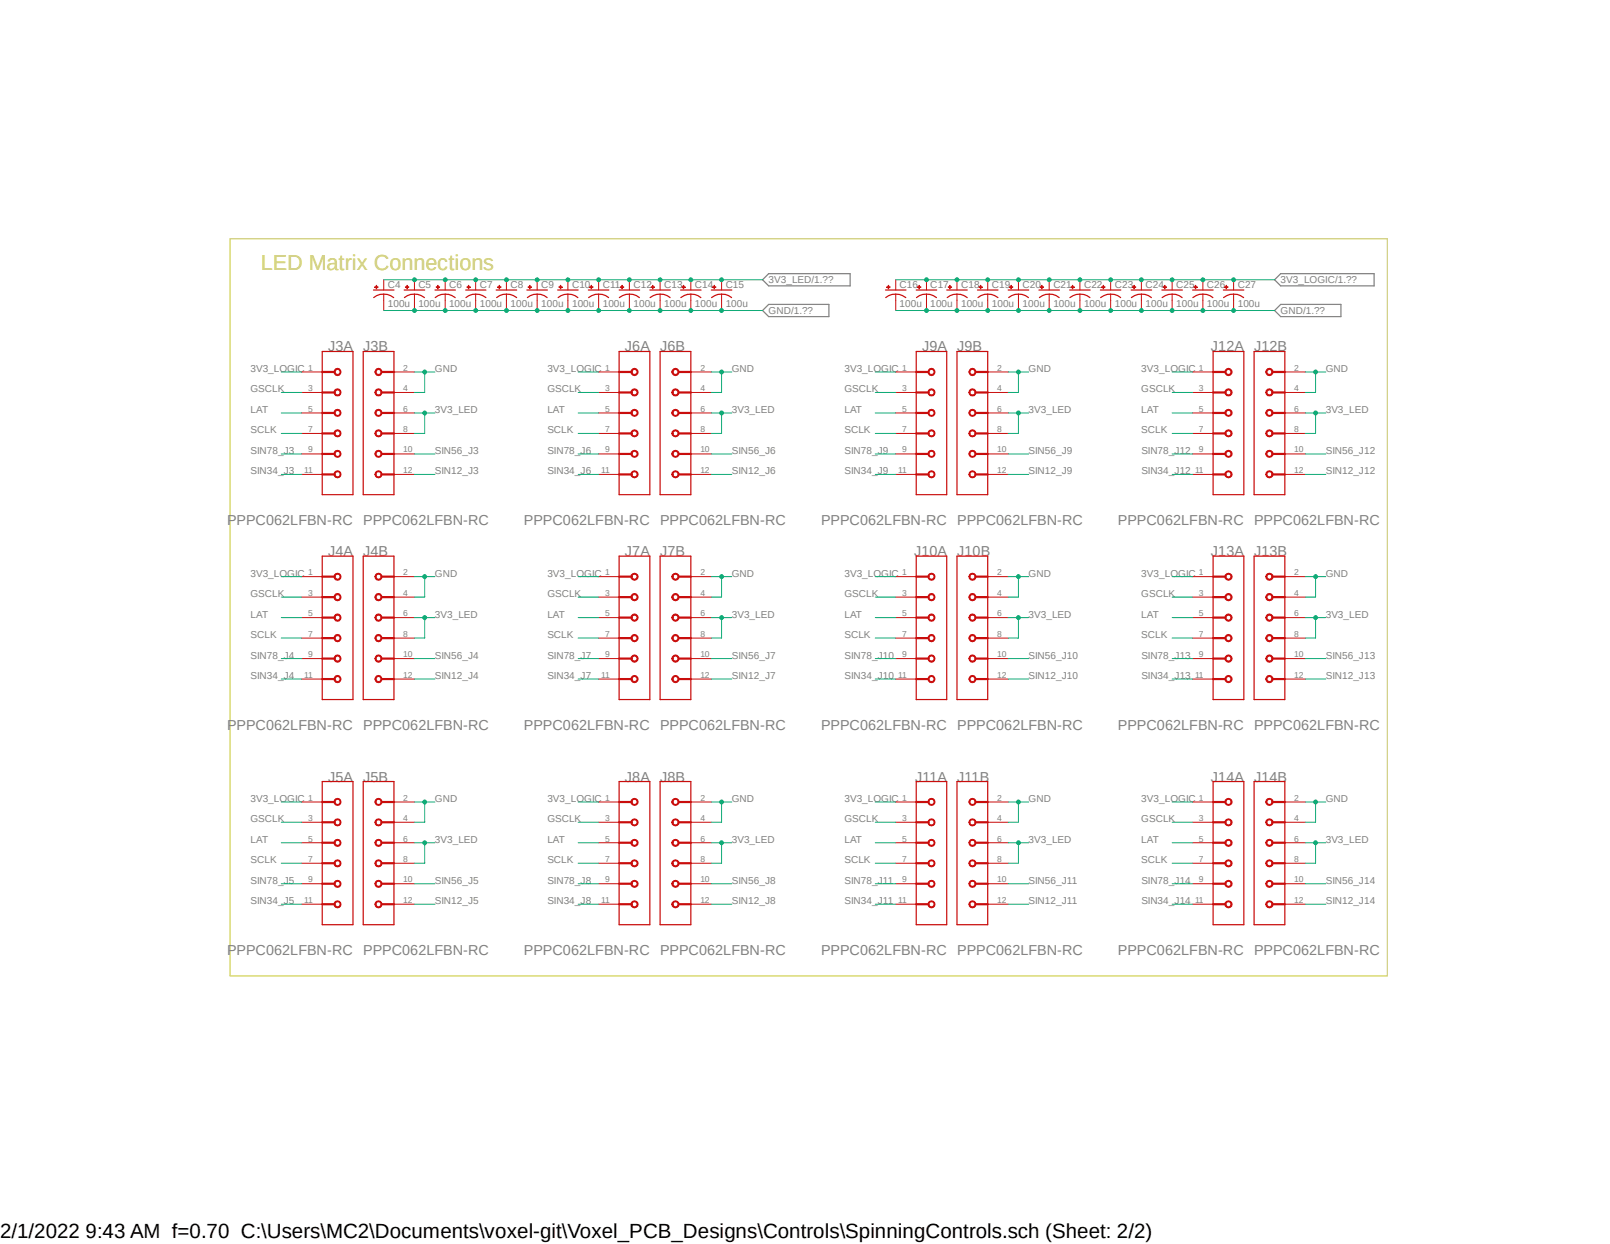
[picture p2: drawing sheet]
EESchema Schematic File Version 4
EELAYER 30 0
EELAYER END
$Descr User 12897 8751
encoding utf-8
Sheet 1 3
Title ""
Date ""
Rev ""
Comp ""
Comment1 ""
Comment2 ""
Comment3 ""
Comment4 ""
$EndDescr
Wire Wire Line
	2500 1400 2800 1400
Wire Wire Line
	2800 1400 3100 1400
Wire Wire Line
	3100 1400 3400 1400
Wire Wire Line
	3400 1400 3700 1400
Wire Wire Line
	3700 1400 4000 1400
Wire Wire Line
	4000 1400 4300 1400
Wire Wire Line
	4300 1400 4600 1400
Wire Wire Line
	4600 1400 4900 1400
Wire Wire Line
	4900 1400 5200 1400
Wire Wire Line
	5200 1400 5500 1400
Wire Wire Line
	5500 1400 5900 1400
Wire Wire Line
	2200 1400 2500 1400
Connection ~ 2500 1400
Connection ~ 2800 1400
Connection ~ 3100 1400
Connection ~ 3400 1400
Connection ~ 3700 1400
Connection ~ 4000 1400
Connection ~ 4300 1400
Connection ~ 4600 1400
Connection ~ 4900 1400
Connection ~ 5200 1400
Connection ~ 5500 1400
Text GLabel 5900 1400 2    70   BiDi ~ 0
GND
Wire Wire Line
	2500 2200 2600 2200
Wire Wire Line
	2500 2000 2600 2000
Wire Wire Line
	2600 2200 2600 2000
Wire Wire Line
	2600 2000 2700 2000
Connection ~ 2600 2000
Text GLabel 2700 2000 2    70   BiDi ~ 0
GND
Wire Wire Line
	2500 4200 2600 4200
Wire Wire Line
	2500 4000 2600 4000
Wire Wire Line
	2600 4200 2600 4000
Wire Wire Line
	2600 4000 2700 4000
Connection ~ 2600 4000
Text GLabel 2700 4000 2    70   BiDi ~ 0
GND
Wire Wire Line
	2500 6400 2600 6400
Wire Wire Line
	2500 6200 2600 6200
Wire Wire Line
	2600 6400 2600 6200
Wire Wire Line
	2600 6200 2700 6200
Connection ~ 2600 6200
Text GLabel 2700 6200 2    70   BiDi ~ 0
GND
Wire Wire Line
	5400 2200 5500 2200
Wire Wire Line
	5400 2000 5500 2000
Wire Wire Line
	5500 2200 5500 2000
Wire Wire Line
	5500 2000 5600 2000
Connection ~ 5500 2000
Text GLabel 5600 2000 2    70   BiDi ~ 0
GND
Wire Wire Line
	5400 4200 5500 4200
Wire Wire Line
	5400 4000 5500 4000
Wire Wire Line
	5500 4200 5500 4000
Wire Wire Line
	5500 4000 5600 4000
Connection ~ 5500 4000
Text GLabel 5600 4000 2    70   BiDi ~ 0
GND
Wire Wire Line
	5400 6400 5500 6400
Wire Wire Line
	5400 6200 5500 6200
Wire Wire Line
	5500 6400 5500 6200
Wire Wire Line
	5500 6200 5600 6200
Connection ~ 5500 6200
Text GLabel 5600 6200 2    70   BiDi ~ 0
GND
Wire Wire Line
	8300 2200 8400 2200
Wire Wire Line
	8300 2000 8400 2000
Wire Wire Line
	8400 2200 8400 2000
Wire Wire Line
	8400 2000 8500 2000
Connection ~ 8400 2000
Text GLabel 8500 2000 2    70   BiDi ~ 0
GND
Wire Wire Line
	8300 4200 8400 4200
Wire Wire Line
	8300 4000 8400 4000
Wire Wire Line
	8400 4200 8400 4000
Wire Wire Line
	8400 4000 8500 4000
Connection ~ 8400 4000
Text GLabel 8500 4000 2    70   BiDi ~ 0
GND
Wire Wire Line
	8300 6400 8400 6400
Wire Wire Line
	8300 6200 8400 6200
Wire Wire Line
	8400 6400 8400 6200
Wire Wire Line
	8400 6200 8500 6200
Connection ~ 8400 6200
Text GLabel 8500 6200 2    70   BiDi ~ 0
GND
Wire Wire Line
	11200 2200 11300 2200
Wire Wire Line
	11200 2000 11300 2000
Wire Wire Line
	11300 2200 11300 2000
Wire Wire Line
	11300 2000 11400 2000
Connection ~ 11300 2000
Text GLabel 11400 2000 2    70   BiDi ~ 0
GND
Wire Wire Line
	11200 4200 11300 4200
Wire Wire Line
	11200 4000 11300 4000
Wire Wire Line
	11300 4200 11300 4000
Wire Wire Line
	11300 4000 11400 4000
Connection ~ 11300 4000
Text GLabel 11400 4000 2    70   BiDi ~ 0
GND
Wire Wire Line
	11200 6400 11300 6400
Wire Wire Line
	11200 6200 11300 6200
Wire Wire Line
	11300 6400 11300 6200
Wire Wire Line
	11300 6200 11400 6200
Connection ~ 11300 6200
Text GLabel 11400 6200 2    70   BiDi ~ 0
GND
Wire Wire Line
	7500 1400 7800 1400
Wire Wire Line
	7800 1400 8100 1400
Wire Wire Line
	8100 1400 8400 1400
Wire Wire Line
	8400 1400 8700 1400
Wire Wire Line
	8700 1400 9000 1400
Wire Wire Line
	9000 1400 9300 1400
Wire Wire Line
	9300 1400 9600 1400
Wire Wire Line
	9600 1400 9900 1400
Wire Wire Line
	9900 1400 10200 1400
Wire Wire Line
	10200 1400 10500 1400
Wire Wire Line
	10500 1400 10900 1400
Wire Wire Line
	7200 1400 7500 1400
Connection ~ 7500 1400
Connection ~ 7800 1400
Connection ~ 8100 1400
Connection ~ 8400 1400
Connection ~ 8700 1400
Connection ~ 9000 1400
Connection ~ 9300 1400
Connection ~ 9600 1400
Connection ~ 9900 1400
Connection ~ 10200 1400
Connection ~ 10500 1400
Text GLabel 10900 1400 2    70   BiDi ~ 0
GND
Wire Wire Line
	2500 1100 2800 1100
Wire Wire Line
	2800 1100 3100 1100
Wire Wire Line
	3100 1100 3400 1100
Wire Wire Line
	3400 1100 3700 1100
Wire Wire Line
	3700 1100 4000 1100
Wire Wire Line
	4000 1100 4300 1100
Wire Wire Line
	4300 1100 4600 1100
Wire Wire Line
	4600 1100 4900 1100
Wire Wire Line
	4900 1100 5200 1100
Wire Wire Line
	5200 1100 5500 1100
Wire Wire Line
	5500 1100 5900 1100
Wire Wire Line
	2200 1100 2500 1100
Connection ~ 2500 1100
Connection ~ 2800 1100
Connection ~ 3100 1100
Connection ~ 3400 1100
Connection ~ 3700 1100
Connection ~ 4000 1100
Connection ~ 4300 1100
Connection ~ 4600 1100
Connection ~ 4900 1100
Connection ~ 5200 1100
Connection ~ 5500 1100
Text GLabel 5900 1100 2    70   BiDi ~ 0
3V3_LED
Wire Wire Line
	2600 2600 2500 2600
Wire Wire Line
	2600 2400 2500 2400
Wire Wire Line
	2600 2600 2600 2400
Wire Wire Line
	2600 2400 2700 2400
Connection ~ 2600 2400
Text GLabel 2700 2400 2    70   BiDi ~ 0
3V3_LED
Wire Wire Line
	2600 4600 2500 4600
Wire Wire Line
	2600 4400 2500 4400
Wire Wire Line
	2600 4600 2600 4400
Wire Wire Line
	2600 4400 2700 4400
Connection ~ 2600 4400
Text GLabel 2700 4400 2    70   BiDi ~ 0
3V3_LED
Wire Wire Line
	2600 6800 2500 6800
Wire Wire Line
	2600 6600 2500 6600
Wire Wire Line
	2600 6800 2600 6600
Wire Wire Line
	2600 6600 2700 6600
Connection ~ 2600 6600
Text GLabel 2700 6600 2    70   BiDi ~ 0
3V3_LED
Wire Wire Line
	5500 2600 5400 2600
Wire Wire Line
	5500 2400 5400 2400
Wire Wire Line
	5500 2600 5500 2400
Wire Wire Line
	5500 2400 5600 2400
Connection ~ 5500 2400
Text GLabel 5600 2400 2    70   BiDi ~ 0
3V3_LED
Wire Wire Line
	5500 4600 5400 4600
Wire Wire Line
	5500 4400 5400 4400
Wire Wire Line
	5500 4600 5500 4400
Wire Wire Line
	5500 4400 5600 4400
Connection ~ 5500 4400
Text GLabel 5600 4400 2    70   BiDi ~ 0
3V3_LED
Wire Wire Line
	5500 6800 5400 6800
Wire Wire Line
	5500 6600 5400 6600
Wire Wire Line
	5500 6800 5500 6600
Wire Wire Line
	5500 6600 5600 6600
Connection ~ 5500 6600
Text GLabel 5600 6600 2    70   BiDi ~ 0
3V3_LED
Wire Wire Line
	8400 2600 8300 2600
Wire Wire Line
	8400 2400 8300 2400
Wire Wire Line
	8400 2600 8400 2400
Wire Wire Line
	8400 2400 8500 2400
Connection ~ 8400 2400
Text GLabel 8500 2400 2    70   BiDi ~ 0
3V3_LED
Wire Wire Line
	8400 4600 8300 4600
Wire Wire Line
	8400 4400 8300 4400
Wire Wire Line
	8400 4600 8400 4400
Wire Wire Line
	8400 4400 8500 4400
Connection ~ 8400 4400
Text GLabel 8500 4400 2    70   BiDi ~ 0
3V3_LED
Wire Wire Line
	8400 6800 8300 6800
Wire Wire Line
	8400 6600 8300 6600
Wire Wire Line
	8400 6800 8400 6600
Wire Wire Line
	8400 6600 8500 6600
Connection ~ 8400 6600
Text GLabel 8500 6600 2    70   BiDi ~ 0
3V3_LED
Wire Wire Line
	11300 2600 11200 2600
Wire Wire Line
	11300 2400 11200 2400
Wire Wire Line
	11300 2600 11300 2400
Wire Wire Line
	11300 2400 11400 2400
Connection ~ 11300 2400
Text GLabel 11400 2400 2    70   BiDi ~ 0
3V3_LED
Wire Wire Line
	11300 4600 11200 4600
Wire Wire Line
	11300 4400 11200 4400
Wire Wire Line
	11300 4600 11300 4400
Wire Wire Line
	11300 4400 11400 4400
Connection ~ 11300 4400
Text GLabel 11400 4400 2    70   BiDi ~ 0
3V3_LED
Wire Wire Line
	11300 6800 11200 6800
Wire Wire Line
	11300 6600 11200 6600
Wire Wire Line
	11300 6800 11300 6600
Wire Wire Line
	11300 6600 11400 6600
Connection ~ 11300 6600
Text GLabel 11400 6600 2    70   BiDi ~ 0
3V3_LED
Wire Wire Line
	1400 2000 1200 2000
Text GLabel 1200 2000 2    70   BiDi ~ 0
3V3_LOGIC
Wire Wire Line
	4300 2000 4100 2000
Text GLabel 4100 2000 2    70   BiDi ~ 0
3V3_LOGIC
Wire Wire Line
	7200 2000 7000 2000
Text GLabel 7000 2000 2    70   BiDi ~ 0
3V3_LOGIC
Wire Wire Line
	10100 2000 9900 2000
Text GLabel 9900 2000 2    70   BiDi ~ 0
3V3_LOGIC
Wire Wire Line
	1400 4000 1200 4000
Text GLabel 1200 4000 2    70   BiDi ~ 0
3V3_LOGIC
Wire Wire Line
	4300 4000 4100 4000
Text GLabel 4100 4000 2    70   BiDi ~ 0
3V3_LOGIC
Wire Wire Line
	7200 4000 7000 4000
Text GLabel 7000 4000 2    70   BiDi ~ 0
3V3_LOGIC
Wire Wire Line
	10100 4000 9900 4000
Text GLabel 9900 4000 2    70   BiDi ~ 0
3V3_LOGIC
Wire Wire Line
	1400 6200 1200 6200
Text GLabel 1200 6200 2    70   BiDi ~ 0
3V3_LOGIC
Wire Wire Line
	4300 6200 4100 6200
Text GLabel 4100 6200 2    70   BiDi ~ 0
3V3_LOGIC
Wire Wire Line
	7200 6200 7000 6200
Text GLabel 7000 6200 2    70   BiDi ~ 0
3V3_LOGIC
Wire Wire Line
	10100 6200 9900 6200
Text GLabel 9900 6200 2    70   BiDi ~ 0
3V3_LOGIC
Wire Wire Line
	7500 1100 7800 1100
Wire Wire Line
	7800 1100 8100 1100
Wire Wire Line
	8100 1100 8400 1100
Wire Wire Line
	8400 1100 8700 1100
Wire Wire Line
	8700 1100 9000 1100
Wire Wire Line
	9000 1100 9300 1100
Wire Wire Line
	9300 1100 9600 1100
Wire Wire Line
	9600 1100 9900 1100
Wire Wire Line
	9900 1100 10200 1100
Wire Wire Line
	10200 1100 10500 1100
Wire Wire Line
	10500 1100 10900 1100
Wire Wire Line
	7200 1100 7500 1100
Connection ~ 7500 1100
Connection ~ 7800 1100
Connection ~ 8100 1100
Connection ~ 8400 1100
Connection ~ 8700 1100
Connection ~ 9000 1100
Connection ~ 9300 1100
Connection ~ 9600 1100
Connection ~ 9900 1100
Connection ~ 10200 1100
Connection ~ 10500 1100
Text GLabel 10900 1100 2    70   BiDi ~ 0
3V3_LOGIC
Wire Wire Line
	1400 2400 1200 2400
Text GLabel 1200 2400 2    70   BiDi ~ 0
LAT
Wire Wire Line
	4300 2400 4100 2400
Text GLabel 4100 2400 2    70   BiDi ~ 0
LAT
Wire Wire Line
	7200 2400 7000 2400
Text GLabel 7000 2400 2    70   BiDi ~ 0
LAT
Wire Wire Line
	10100 2400 9900 2400
Text GLabel 9900 2400 2    70   BiDi ~ 0
LAT
Wire Wire Line
	1400 4400 1200 4400
Text GLabel 1200 4400 2    70   BiDi ~ 0
LAT
Wire Wire Line
	4300 4400 4100 4400
Text GLabel 4100 4400 2    70   BiDi ~ 0
LAT
Wire Wire Line
	7200 4400 7000 4400
Text GLabel 7000 4400 2    70   BiDi ~ 0
LAT
Wire Wire Line
	10100 4400 9900 4400
Text GLabel 9900 4400 2    70   BiDi ~ 0
LAT
Wire Wire Line
	1400 6600 1200 6600
Text GLabel 1200 6600 2    70   BiDi ~ 0
LAT
Wire Wire Line
	4300 6600 4100 6600
Text GLabel 4100 6600 2    70   BiDi ~ 0
LAT
Wire Wire Line
	7200 6600 7000 6600
Text GLabel 7000 6600 2    70   BiDi ~ 0
LAT
Wire Wire Line
	10100 6600 9900 6600
Text GLabel 9900 6600 2    70   BiDi ~ 0
LAT
Wire Wire Line
	1400 2600 1200 2600
Text GLabel 1200 2600 2    70   BiDi ~ 0
SCLK
Wire Wire Line
	4300 2600 4100 2600
Text GLabel 4100 2600 2    70   BiDi ~ 0
SCLK
Wire Wire Line
	7200 2600 7000 2600
Text GLabel 7000 2600 2    70   BiDi ~ 0
SCLK
Wire Wire Line
	10100 2600 9900 2600
Text GLabel 9900 2600 2    70   BiDi ~ 0
SCLK
Wire Wire Line
	1400 4600 1200 4600
Text GLabel 1200 4600 2    70   BiDi ~ 0
SCLK
Wire Wire Line
	4300 4600 4100 4600
Text GLabel 4100 4600 2    70   BiDi ~ 0
SCLK
Wire Wire Line
	7200 4600 7000 4600
Text GLabel 7000 4600 2    70   BiDi ~ 0
SCLK
Wire Wire Line
	10100 4600 9900 4600
Text GLabel 9900 4600 2    70   BiDi ~ 0
SCLK
Wire Wire Line
	1400 6800 1200 6800
Text GLabel 1200 6800 2    70   BiDi ~ 0
SCLK
Wire Wire Line
	4300 6800 4100 6800
Text GLabel 4100 6800 2    70   BiDi ~ 0
SCLK
Wire Wire Line
	7200 6800 7000 6800
Text GLabel 7000 6800 2    70   BiDi ~ 0
SCLK
Wire Wire Line
	10100 6800 9900 6800
Text GLabel 9900 6800 2    70   BiDi ~ 0
SCLK
Wire Wire Line
	1400 2200 1200 2200
Text GLabel 1200 2200 2    70   BiDi ~ 0
GSCLK
Wire Wire Line
	4300 2200 4100 2200
Text GLabel 4100 2200 2    70   BiDi ~ 0
GSCLK
Wire Wire Line
	7200 2200 7000 2200
Text GLabel 7000 2200 2    70   BiDi ~ 0
GSCLK
Wire Wire Line
	10100 2200 9900 2200
Text GLabel 9900 2200 2    70   BiDi ~ 0
GSCLK
Wire Wire Line
	1400 4200 1200 4200
Text GLabel 1200 4200 2    70   BiDi ~ 0
GSCLK
Wire Wire Line
	4300 4200 4100 4200
Text GLabel 4100 4200 2    70   BiDi ~ 0
GSCLK
Wire Wire Line
	7200 4200 7000 4200
Text GLabel 7000 4200 2    70   BiDi ~ 0
GSCLK
Wire Wire Line
	10100 4200 9900 4200
Text GLabel 9900 4200 2    70   BiDi ~ 0
GSCLK
Wire Wire Line
	1400 6400 1200 6400
Text GLabel 1200 6400 2    70   BiDi ~ 0
GSCLK
Wire Wire Line
	4300 6400 4100 6400
Text GLabel 4100 6400 2    70   BiDi ~ 0
GSCLK
Wire Wire Line
	7200 6400 7000 6400
Text GLabel 7000 6400 2    70   BiDi ~ 0
GSCLK
Wire Wire Line
	10100 6400 9900 6400
Text GLabel 9900 6400 2    70   BiDi ~ 0
GSCLK
Wire Wire Line
	1400 2800 1200 2800
Text GLabel 1200 2800 2    70   BiDi ~ 0
SIN78_J3
Wire Wire Line
	1400 3000 1200 3000
Text GLabel 1200 3000 2    70   BiDi ~ 0
SIN34_J3
Wire Wire Line
	2700 2800 2500 2800
Text GLabel 2700 2800 2    70   BiDi ~ 0
SIN56_J3
Wire Wire Line
	2700 3000 2500 3000
Text GLabel 2700 3000 2    70   BiDi ~ 0
SIN12_J3
Wire Wire Line
	1400 4800 1200 4800
Text GLabel 1200 4800 2    70   BiDi ~ 0
SIN78_J4
Wire Wire Line
	1400 5000 1200 5000
Text GLabel 1200 5000 2    70   BiDi ~ 0
SIN34_J4
Wire Wire Line
	2500 4800 2700 4800
Text GLabel 2700 4800 2    70   BiDi ~ 0
SIN56_J4
Wire Wire Line
	2500 5000 2700 5000
Text GLabel 2700 5000 2    70   BiDi ~ 0
SIN12_J4
Wire Wire Line
	1400 7000 1200 7000
Text GLabel 1200 7000 2    70   BiDi ~ 0
SIN78_J5
Wire Wire Line
	1400 7200 1200 7200
Text GLabel 1200 7200 2    70   BiDi ~ 0
SIN34_J5
Wire Wire Line
	2500 7000 2700 7000
Text GLabel 2700 7000 2    70   BiDi ~ 0
SIN56_J5
Wire Wire Line
	2500 7200 2700 7200
Text GLabel 2700 7200 2    70   BiDi ~ 0
SIN12_J5
Wire Wire Line
	4300 2800 4100 2800
Text GLabel 4100 2800 2    70   BiDi ~ 0
SIN78_J6
Wire Wire Line
	4300 3000 4100 3000
Text GLabel 4100 3000 2    70   BiDi ~ 0
SIN34_J6
Wire Wire Line
	5400 2800 5600 2800
Text GLabel 5600 2800 2    70   BiDi ~ 0
SIN56_J6
Wire Wire Line
	5400 3000 5600 3000
Text GLabel 5600 3000 2    70   BiDi ~ 0
SIN12_J6
Wire Wire Line
	4300 4800 4100 4800
Text GLabel 4100 4800 2    70   BiDi ~ 0
SIN78_J7
Wire Wire Line
	4300 5000 4100 5000
Text GLabel 4100 5000 2    70   BiDi ~ 0
SIN34_J7
Wire Wire Line
	5400 4800 5600 4800
Text GLabel 5600 4800 2    70   BiDi ~ 0
SIN56_J7
Wire Wire Line
	5400 5000 5600 5000
Text GLabel 5600 5000 2    70   BiDi ~ 0
SIN12_J7
Wire Wire Line
	4300 7000 4100 7000
Text GLabel 4100 7000 2    70   BiDi ~ 0
SIN78_J8
Wire Wire Line
	4300 7200 4100 7200
Text GLabel 4100 7200 2    70   BiDi ~ 0
SIN34_J8
Wire Wire Line
	5400 7000 5600 7000
Text GLabel 5600 7000 2    70   BiDi ~ 0
SIN56_J8
Wire Wire Line
	5400 7200 5600 7200
Text GLabel 5600 7200 2    70   BiDi ~ 0
SIN12_J8
Wire Wire Line
	7200 2800 7000 2800
Text GLabel 7000 2800 2    70   BiDi ~ 0
SIN78_J9
Wire Wire Line
	7200 3000 7000 3000
Text GLabel 7000 3000 2    70   BiDi ~ 0
SIN34_J9
Wire Wire Line
	8300 2800 8500 2800
Text GLabel 8500 2800 2    70   BiDi ~ 0
SIN56_J9
Wire Wire Line
	8300 3000 8500 3000
Text GLabel 8500 3000 2    70   BiDi ~ 0
SIN12_J9
Wire Wire Line
	7200 4800 7000 4800
Text GLabel 7000 4800 2    70   BiDi ~ 0
SIN78_J10
Wire Wire Line
	7200 5000 7000 5000
Text GLabel 7000 5000 2    70   BiDi ~ 0
SIN34_J10
Wire Wire Line
	8300 4800 8500 4800
Text GLabel 8500 4800 2    70   BiDi ~ 0
SIN56_J10
Wire Wire Line
	8300 5000 8500 5000
Text GLabel 8500 5000 2    70   BiDi ~ 0
SIN12_J10
Wire Wire Line
	7200 7000 7000 7000
Text GLabel 7000 7000 2    70   BiDi ~ 0
SIN78_J11
Wire Wire Line
	7200 7200 7000 7200
Text GLabel 7000 7200 2    70   BiDi ~ 0
SIN34_J11
Wire Wire Line
	8300 7000 8500 7000
Text GLabel 8500 7000 2    70   BiDi ~ 0
SIN56_J11
Wire Wire Line
	8300 7200 8500 7200
Text GLabel 8500 7200 2    70   BiDi ~ 0
SIN12_J11
Wire Wire Line
	10100 2800 9900 2800
Text GLabel 9900 2800 2    70   BiDi ~ 0
SIN78_J12
Wire Wire Line
	10100 3000 9900 3000
Text GLabel 9900 3000 2    70   BiDi ~ 0
SIN34_J12
Wire Wire Line
	11200 2800 11400 2800
Text GLabel 11400 2800 2    70   BiDi ~ 0
SIN56_J12
Wire Wire Line
	11200 3000 11400 3000
Text GLabel 11400 3000 2    70   BiDi ~ 0
SIN12_J12
Wire Wire Line
	10100 4800 9900 4800
Text GLabel 9900 4800 2    70   BiDi ~ 0
SIN78_J13
Wire Wire Line
	10100 5000 9900 5000
Text GLabel 9900 5000 2    70   BiDi ~ 0
SIN34_J13
Wire Wire Line
	11200 4800 11400 4800
Text GLabel 11400 4800 2    70   BiDi ~ 0
SIN56_J13
Wire Wire Line
	11200 5000 11400 5000
Text GLabel 11400 5000 2    70   BiDi ~ 0
SIN12_J13
Wire Wire Line
	10100 7000 9900 7000
Text GLabel 9900 7000 2    70   BiDi ~ 0
SIN78_J14
Wire Wire Line
	10100 7200 9900 7200
Text GLabel 9900 7200 2    70   BiDi ~ 0
SIN34_J14
Wire Wire Line
	11200 7000 11400 7000
Text GLabel 11400 7000 2    70   BiDi ~ 0
SIN56_J14
Wire Wire Line
	11200 7200 11400 7200
Text GLabel 11400 7200 2    70   BiDi ~ 0
SIN12_J14
$Comp
L SpinningControls-eagle-import:SULLINS_PPPC062LFBN-RCSULLINS_PPPC062LFBN-RC_0_0 J3
U 1 1
P 2000 1600
AR Path="/B665FDA9" Ref="J3"  Part="1" 
AR Path="/627BD5A3/B665FDA9" Ref="J3"  Part="1" 
F 0 "J3" H 2100 1500 85  0000 L TNN
F 1 "SULLINS_PPPC062LFBN-RCSULLINS_PPPC062LFBN-RC_0_0" H 2000 1600 50  0001 C CNN
F 2 "SpinningControls:SULLINS_PPPC062LFBN-RC_0" H 2000 1600 50  0001 C CNN
F 3 "" H 2000 1600 50  0001 C CNN
	1    2000 1600
	-1   0    0    -1  
$EndComp
$Comp
L SpinningControls-eagle-import:SULLINS_PPPC062LFBN-RCSULLINS_PPPC062LFBN-RC_0_0 J3
U 2 1
P 1900 1600
AR Path="/B665FDA5" Ref="J3"  Part="2" 
AR Path="/627BD5A3/B665FDA5" Ref="J3"  Part="2" 
F 0 "J3" H 2000 1500 85  0000 L TNN
F 1 "SULLINS_PPPC062LFBN-RCSULLINS_PPPC062LFBN-RC_0_0" H 1900 1600 50  0001 C CNN
F 2 "SpinningControls:SULLINS_PPPC062LFBN-RC_0" H 1900 1600 50  0001 C CNN
F 3 "" H 1900 1600 50  0001 C CNN
	2    1900 1600
	1    0    0    -1  
$EndComp
$Comp
L SpinningControls-eagle-import:SULLINS_PPPC062LFBN-RCSULLINS_PPPC062LFBN-RC_0_0 J4
U 1 1
P 2000 3600
AR Path="/FA7CA15B" Ref="J4"  Part="1" 
AR Path="/627BD5A3/FA7CA15B" Ref="J4"  Part="1" 
F 0 "J4" H 2100 3500 85  0000 L TNN
F 1 "SULLINS_PPPC062LFBN-RCSULLINS_PPPC062LFBN-RC_0_0" H 2000 3600 50  0001 C CNN
F 2 "SpinningControls:SULLINS_PPPC062LFBN-RC_0" H 2000 3600 50  0001 C CNN
F 3 "" H 2000 3600 50  0001 C CNN
	1    2000 3600
	-1   0    0    -1  
$EndComp
$Comp
L SpinningControls-eagle-import:SULLINS_PPPC062LFBN-RCSULLINS_PPPC062LFBN-RC_0_0 J4
U 2 1
P 1900 3600
AR Path="/FA7CA157" Ref="J4"  Part="2" 
AR Path="/627BD5A3/FA7CA157" Ref="J4"  Part="2" 
F 0 "J4" H 2000 3500 85  0000 L TNN
F 1 "SULLINS_PPPC062LFBN-RCSULLINS_PPPC062LFBN-RC_0_0" H 1900 3600 50  0001 C CNN
F 2 "SpinningControls:SULLINS_PPPC062LFBN-RC_0" H 1900 3600 50  0001 C CNN
F 3 "" H 1900 3600 50  0001 C CNN
	2    1900 3600
	1    0    0    -1  
$EndComp
$Comp
L SpinningControls-eagle-import:SULLINS_PPPC062LFBN-RCSULLINS_PPPC062LFBN-RC_0_0 J5
U 1 1
P 2000 5800
AR Path="/7C49DE93" Ref="J5"  Part="1" 
AR Path="/627BD5A3/7C49DE93" Ref="J5"  Part="1" 
F 0 "J5" H 2100 5700 85  0000 L TNN
F 1 "SULLINS_PPPC062LFBN-RCSULLINS_PPPC062LFBN-RC_0_0" H 2000 5800 50  0001 C CNN
F 2 "SpinningControls:SULLINS_PPPC062LFBN-RC_0" H 2000 5800 50  0001 C CNN
F 3 "" H 2000 5800 50  0001 C CNN
	1    2000 5800
	-1   0    0    -1  
$EndComp
$Comp
L SpinningControls-eagle-import:SULLINS_PPPC062LFBN-RCSULLINS_PPPC062LFBN-RC_0_0 J5
U 2 1
P 1900 5800
AR Path="/7C49DE9F" Ref="J5"  Part="2" 
AR Path="/627BD5A3/7C49DE9F" Ref="J5"  Part="2" 
F 0 "J5" H 2000 5700 85  0000 L TNN
F 1 "SULLINS_PPPC062LFBN-RCSULLINS_PPPC062LFBN-RC_0_0" H 1900 5800 50  0001 C CNN
F 2 "SpinningControls:SULLINS_PPPC062LFBN-RC_0" H 1900 5800 50  0001 C CNN
F 3 "" H 1900 5800 50  0001 C CNN
	2    1900 5800
	1    0    0    -1  
$EndComp
$Comp
L SpinningControls-eagle-import:SULLINS_PPPC062LFBN-RCSULLINS_PPPC062LFBN-RC_0_0 J6
U 1 1
P 4900 1600
AR Path="/C649B669" Ref="J6"  Part="1" 
AR Path="/627BD5A3/C649B669" Ref="J6"  Part="1" 
F 0 "J6" H 5000 1500 85  0000 L TNN
F 1 "SULLINS_PPPC062LFBN-RCSULLINS_PPPC062LFBN-RC_0_0" H 4900 1600 50  0001 C CNN
F 2 "SpinningControls:SULLINS_PPPC062LFBN-RC_0" H 4900 1600 50  0001 C CNN
F 3 "" H 4900 1600 50  0001 C CNN
	1    4900 1600
	-1   0    0    -1  
$EndComp
$Comp
L SpinningControls-eagle-import:SULLINS_PPPC062LFBN-RCSULLINS_PPPC062LFBN-RC_0_0 J6
U 2 1
P 4800 1600
AR Path="/C649B665" Ref="J6"  Part="2" 
AR Path="/627BD5A3/C649B665" Ref="J6"  Part="2" 
F 0 "J6" H 4900 1500 85  0000 L TNN
F 1 "SULLINS_PPPC062LFBN-RCSULLINS_PPPC062LFBN-RC_0_0" H 4800 1600 50  0001 C CNN
F 2 "SpinningControls:SULLINS_PPPC062LFBN-RC_0" H 4800 1600 50  0001 C CNN
F 3 "" H 4800 1600 50  0001 C CNN
	2    4800 1600
	1    0    0    -1  
$EndComp
$Comp
L SpinningControls-eagle-import:SULLINS_PPPC062LFBN-RCSULLINS_PPPC062LFBN-RC_0_0 J7
U 1 1
P 4900 3600
AR Path="/916830BC" Ref="J7"  Part="1" 
AR Path="/627BD5A3/916830BC" Ref="J7"  Part="1" 
F 0 "J7" H 5000 3500 85  0000 L TNN
F 1 "SULLINS_PPPC062LFBN-RCSULLINS_PPPC062LFBN-RC_0_0" H 4900 3600 50  0001 C CNN
F 2 "SpinningControls:SULLINS_PPPC062LFBN-RC_0" H 4900 3600 50  0001 C CNN
F 3 "" H 4900 3600 50  0001 C CNN
	1    4900 3600
	-1   0    0    -1  
$EndComp
$Comp
L SpinningControls-eagle-import:SULLINS_PPPC062LFBN-RCSULLINS_PPPC062LFBN-RC_0_0 J7
U 2 1
P 4800 3600
AR Path="/916830B0" Ref="J7"  Part="2" 
AR Path="/627BD5A3/916830B0" Ref="J7"  Part="2" 
F 0 "J7" H 4900 3500 85  0000 L TNN
F 1 "SULLINS_PPPC062LFBN-RCSULLINS_PPPC062LFBN-RC_0_0" H 4800 3600 50  0001 C CNN
F 2 "SpinningControls:SULLINS_PPPC062LFBN-RC_0" H 4800 3600 50  0001 C CNN
F 3 "" H 4800 3600 50  0001 C CNN
	2    4800 3600
	1    0    0    -1  
$EndComp
$Comp
L SpinningControls-eagle-import:SULLINS_PPPC062LFBN-RCSULLINS_PPPC062LFBN-RC_0_0 J8
U 1 1
P 4900 5800
AR Path="/BC411E6C" Ref="J8"  Part="1" 
AR Path="/627BD5A3/BC411E6C" Ref="J8"  Part="1" 
F 0 "J8" H 5000 5700 85  0000 L TNN
F 1 "SULLINS_PPPC062LFBN-RCSULLINS_PPPC062LFBN-RC_0_0" H 4900 5800 50  0001 C CNN
F 2 "SpinningControls:SULLINS_PPPC062LFBN-RC_0" H 4900 5800 50  0001 C CNN
F 3 "" H 4900 5800 50  0001 C CNN
	1    4900 5800
	-1   0    0    -1  
$EndComp
$Comp
L SpinningControls-eagle-import:SULLINS_PPPC062LFBN-RCSULLINS_PPPC062LFBN-RC_0_0 J8
U 2 1
P 4800 5800
AR Path="/BC411E60" Ref="J8"  Part="2" 
AR Path="/627BD5A3/BC411E60" Ref="J8"  Part="2" 
F 0 "J8" H 4900 5700 85  0000 L TNN
F 1 "SULLINS_PPPC062LFBN-RCSULLINS_PPPC062LFBN-RC_0_0" H 4800 5800 50  0001 C CNN
F 2 "SpinningControls:SULLINS_PPPC062LFBN-RC_0" H 4800 5800 50  0001 C CNN
F 3 "" H 4800 5800 50  0001 C CNN
	2    4800 5800
	1    0    0    -1  
$EndComp
$Comp
L SpinningControls-eagle-import:SULLINS_PPPC062LFBN-RCSULLINS_PPPC062LFBN-RC_0_0 J9
U 1 1
P 7800 1600
AR Path="/03AFB804" Ref="J9"  Part="1" 
AR Path="/627BD5A3/03AFB804" Ref="J9"  Part="1" 
F 0 "J9" H 7900 1500 85  0000 L TNN
F 1 "SULLINS_PPPC062LFBN-RCSULLINS_PPPC062LFBN-RC_0_0" H 7800 1600 50  0001 C CNN
F 2 "SpinningControls:SULLINS_PPPC062LFBN-RC_0" H 7800 1600 50  0001 C CNN
F 3 "" H 7800 1600 50  0001 C CNN
	1    7800 1600
	-1   0    0    -1  
$EndComp
$Comp
L SpinningControls-eagle-import:SULLINS_PPPC062LFBN-RCSULLINS_PPPC062LFBN-RC_0_0 J9
U 2 1
P 7700 1600
AR Path="/03AFB808" Ref="J9"  Part="2" 
AR Path="/627BD5A3/03AFB808" Ref="J9"  Part="2" 
F 0 "J9" H 7800 1500 85  0000 L TNN
F 1 "SULLINS_PPPC062LFBN-RCSULLINS_PPPC062LFBN-RC_0_0" H 7700 1600 50  0001 C CNN
F 2 "SpinningControls:SULLINS_PPPC062LFBN-RC_0" H 7700 1600 50  0001 C CNN
F 3 "" H 7700 1600 50  0001 C CNN
	2    7700 1600
	1    0    0    -1  
$EndComp
$Comp
L SpinningControls-eagle-import:SULLINS_PPPC062LFBN-RCSULLINS_PPPC062LFBN-RC_0_0 J10
U 1 1
P 7800 3600
AR Path="/D0FB6547" Ref="J10"  Part="1" 
AR Path="/627BD5A3/D0FB6547" Ref="J10"  Part="1" 
F 0 "J10" H 7900 3500 85  0000 L TNN
F 1 "SULLINS_PPPC062LFBN-RCSULLINS_PPPC062LFBN-RC_0_0" H 7800 3600 50  0001 C CNN
F 2 "SpinningControls:SULLINS_PPPC062LFBN-RC_0" H 7800 3600 50  0001 C CNN
F 3 "" H 7800 3600 50  0001 C CNN
	1    7800 3600
	-1   0    0    -1  
$EndComp
$Comp
L SpinningControls-eagle-import:SULLINS_PPPC062LFBN-RCSULLINS_PPPC062LFBN-RC_0_0 J10
U 2 1
P 7700 3600
AR Path="/D0FB654B" Ref="J10"  Part="2" 
AR Path="/627BD5A3/D0FB654B" Ref="J10"  Part="2" 
F 0 "J10" H 7800 3500 85  0000 L TNN
F 1 "SULLINS_PPPC062LFBN-RCSULLINS_PPPC062LFBN-RC_0_0" H 7700 3600 50  0001 C CNN
F 2 "SpinningControls:SULLINS_PPPC062LFBN-RC_0" H 7700 3600 50  0001 C CNN
F 3 "" H 7700 3600 50  0001 C CNN
	2    7700 3600
	1    0    0    -1  
$EndComp
$Comp
L SpinningControls-eagle-import:SULLINS_PPPC062LFBN-RCSULLINS_PPPC062LFBN-RC_0_0 J11
U 1 1
P 7800 5800
AR Path="/54BD1E4C" Ref="J11"  Part="1" 
AR Path="/627BD5A3/54BD1E4C" Ref="J11"  Part="1" 
F 0 "J11" H 7900 5700 85  0000 L TNN
F 1 "SULLINS_PPPC062LFBN-RCSULLINS_PPPC062LFBN-RC_0_0" H 7800 5800 50  0001 C CNN
F 2 "SpinningControls:SULLINS_PPPC062LFBN-RC_0" H 7800 5800 50  0001 C CNN
F 3 "" H 7800 5800 50  0001 C CNN
	1    7800 5800
	-1   0    0    -1  
$EndComp
$Comp
L SpinningControls-eagle-import:SULLINS_PPPC062LFBN-RCSULLINS_PPPC062LFBN-RC_0_0 J11
U 2 1
P 7700 5800
AR Path="/54BD1E40" Ref="J11"  Part="2" 
AR Path="/627BD5A3/54BD1E40" Ref="J11"  Part="2" 
F 0 "J11" H 7800 5700 85  0000 L TNN
F 1 "SULLINS_PPPC062LFBN-RCSULLINS_PPPC062LFBN-RC_0_0" H 7700 5800 50  0001 C CNN
F 2 "SpinningControls:SULLINS_PPPC062LFBN-RC_0" H 7700 5800 50  0001 C CNN
F 3 "" H 7700 5800 50  0001 C CNN
	2    7700 5800
	1    0    0    -1  
$EndComp
$Comp
L SpinningControls-eagle-import:SULLINS_PPPC062LFBN-RCSULLINS_PPPC062LFBN-RC_0_0 J12
U 1 1
P 10700 1600
AR Path="/F512900F" Ref="J12"  Part="1" 
AR Path="/627BD5A3/F512900F" Ref="J12"  Part="1" 
F 0 "J12" H 10800 1500 85  0000 L TNN
F 1 "SULLINS_PPPC062LFBN-RCSULLINS_PPPC062LFBN-RC_0_0" H 10700 1600 50  0001 C CNN
F 2 "SpinningControls:SULLINS_PPPC062LFBN-RC_0" H 10700 1600 50  0001 C CNN
F 3 "" H 10700 1600 50  0001 C CNN
	1    10700 1600
	-1   0    0    -1  
$EndComp
$Comp
L SpinningControls-eagle-import:SULLINS_PPPC062LFBN-RCSULLINS_PPPC062LFBN-RC_0_0 J12
U 2 1
P 10600 1600
AR Path="/F5129003" Ref="J12"  Part="2" 
AR Path="/627BD5A3/F5129003" Ref="J12"  Part="2" 
F 0 "J12" H 10700 1500 85  0000 L TNN
F 1 "SULLINS_PPPC062LFBN-RCSULLINS_PPPC062LFBN-RC_0_0" H 10600 1600 50  0001 C CNN
F 2 "SpinningControls:SULLINS_PPPC062LFBN-RC_0" H 10600 1600 50  0001 C CNN
F 3 "" H 10600 1600 50  0001 C CNN
	2    10600 1600
	1    0    0    -1  
$EndComp
$Comp
L SpinningControls-eagle-import:SULLINS_PPPC062LFBN-RCSULLINS_PPPC062LFBN-RC_0_0 J13
U 1 1
P 10700 3600
AR Path="/3CBAA3AC" Ref="J13"  Part="1" 
AR Path="/627BD5A3/3CBAA3AC" Ref="J13"  Part="1" 
F 0 "J13" H 10800 3500 85  0000 L TNN
F 1 "SULLINS_PPPC062LFBN-RCSULLINS_PPPC062LFBN-RC_0_0" H 10700 3600 50  0001 C CNN
F 2 "SpinningControls:SULLINS_PPPC062LFBN-RC_0" H 10700 3600 50  0001 C CNN
F 3 "" H 10700 3600 50  0001 C CNN
	1    10700 3600
	-1   0    0    -1  
$EndComp
$Comp
L SpinningControls-eagle-import:SULLINS_PPPC062LFBN-RCSULLINS_PPPC062LFBN-RC_0_0 J13
U 2 1
P 10600 3600
AR Path="/3CBAA3A0" Ref="J13"  Part="2" 
AR Path="/627BD5A3/3CBAA3A0" Ref="J13"  Part="2" 
F 0 "J13" H 10700 3500 85  0000 L TNN
F 1 "SULLINS_PPPC062LFBN-RCSULLINS_PPPC062LFBN-RC_0_0" H 10600 3600 50  0001 C CNN
F 2 "SpinningControls:SULLINS_PPPC062LFBN-RC_0" H 10600 3600 50  0001 C CNN
F 3 "" H 10600 3600 50  0001 C CNN
	2    10600 3600
	1    0    0    -1  
$EndComp
$Comp
L SpinningControls-eagle-import:SULLINS_PPPC062LFBN-RCSULLINS_PPPC062LFBN-RC_0_0 J14
U 1 1
P 10700 5800
AR Path="/DFCF396A" Ref="J14"  Part="1" 
AR Path="/627BD5A3/DFCF396A" Ref="J14"  Part="1" 
F 0 "J14" H 10800 5700 85  0000 L TNN
F 1 "SULLINS_PPPC062LFBN-RCSULLINS_PPPC062LFBN-RC_0_0" H 10700 5800 50  0001 C CNN
F 2 "SpinningControls:SULLINS_PPPC062LFBN-RC_0" H 10700 5800 50  0001 C CNN
F 3 "" H 10700 5800 50  0001 C CNN
	1    10700 5800
	-1   0    0    -1  
$EndComp
$Comp
L SpinningControls-eagle-import:SULLINS_PPPC062LFBN-RCSULLINS_PPPC062LFBN-RC_0_0 J14
U 2 1
P 10600 5800
AR Path="/DFCF3966" Ref="J14"  Part="2" 
AR Path="/627BD5A3/DFCF3966" Ref="J14"  Part="2" 
F 0 "J14" H 10700 5700 85  0000 L TNN
F 1 "SULLINS_PPPC062LFBN-RCSULLINS_PPPC062LFBN-RC_0_0" H 10600 5800 50  0001 C CNN
F 2 "SpinningControls:SULLINS_PPPC062LFBN-RC_0" H 10600 5800 50  0001 C CNN
F 3 "" H 10600 5800 50  0001 C CNN
	2    10600 5800
	1    0    0    -1  
$EndComp
$Comp
L SpinningControls-eagle-import:CAP_THTE2-5 C4
U 1 1
P 2200 1200
AR Path="/098732AA" Ref="C4"  Part="1" 
AR Path="/627BD5A3/098732AA" Ref="C4"  Part="1" 
F 0 "C4" H 2240 1225 59  0000 L BNN
F 1 "100u" H 2240 1035 59  0000 L BNN
F 2 "SpinningControls:E2-5" H 2200 1200 50  0001 C CNN
F 3 "" H 2200 1200 50  0001 C CNN
	1    2200 1200
	1    0    0    -1  
$EndComp
$Comp
L SpinningControls-eagle-import:CAP_THTE2-5 C5
U 1 1
P 2500 1200
AR Path="/2181BC4C" Ref="C5"  Part="1" 
AR Path="/627BD5A3/2181BC4C" Ref="C5"  Part="1" 
F 0 "C5" H 2540 1225 59  0000 L BNN
F 1 "100u" H 2540 1035 59  0000 L BNN
F 2 "SpinningControls:E2-5" H 2500 1200 50  0001 C CNN
F 3 "" H 2500 1200 50  0001 C CNN
	1    2500 1200
	1    0    0    -1  
$EndComp
$Comp
L SpinningControls-eagle-import:CAP_THTE2-5 C6
U 1 1
P 2800 1200
AR Path="/8E20E4BE" Ref="C6"  Part="1" 
AR Path="/627BD5A3/8E20E4BE" Ref="C6"  Part="1" 
F 0 "C6" H 2840 1225 59  0000 L BNN
F 1 "100u" H 2840 1035 59  0000 L BNN
F 2 "SpinningControls:E2-5" H 2800 1200 50  0001 C CNN
F 3 "" H 2800 1200 50  0001 C CNN
	1    2800 1200
	1    0    0    -1  
$EndComp
$Comp
L SpinningControls-eagle-import:CAP_THTE2-5 C7
U 1 1
P 3100 1200
AR Path="/CB2CED0A" Ref="C7"  Part="1" 
AR Path="/627BD5A3/CB2CED0A" Ref="C7"  Part="1" 
F 0 "C7" H 3140 1225 59  0000 L BNN
F 1 "100u" H 3140 1035 59  0000 L BNN
F 2 "SpinningControls:E2-5" H 3100 1200 50  0001 C CNN
F 3 "" H 3100 1200 50  0001 C CNN
	1    3100 1200
	1    0    0    -1  
$EndComp
$Comp
L SpinningControls-eagle-import:CAP_THTE2-5 C8
U 1 1
P 3400 1200
AR Path="/AD96B59D" Ref="C8"  Part="1" 
AR Path="/627BD5A3/AD96B59D" Ref="C8"  Part="1" 
F 0 "C8" H 3440 1225 59  0000 L BNN
F 1 "100u" H 3440 1035 59  0000 L BNN
F 2 "SpinningControls:E2-5" H 3400 1200 50  0001 C CNN
F 3 "" H 3400 1200 50  0001 C CNN
	1    3400 1200
	1    0    0    -1  
$EndComp
$Comp
L SpinningControls-eagle-import:CAP_THTE2-5 C9
U 1 1
P 3700 1200
AR Path="/FF98D322" Ref="C9"  Part="1" 
AR Path="/627BD5A3/FF98D322" Ref="C9"  Part="1" 
F 0 "C9" H 3740 1225 59  0000 L BNN
F 1 "100u" H 3740 1035 59  0000 L BNN
F 2 "SpinningControls:E2-5" H 3700 1200 50  0001 C CNN
F 3 "" H 3700 1200 50  0001 C CNN
	1    3700 1200
	1    0    0    -1  
$EndComp
$Comp
L SpinningControls-eagle-import:CAP_THTE2-5 C10
U 1 1
P 4000 1200
AR Path="/649AFDE5" Ref="C10"  Part="1" 
AR Path="/627BD5A3/649AFDE5" Ref="C10"  Part="1" 
F 0 "C10" H 4040 1225 59  0000 L BNN
F 1 "100u" H 4040 1035 59  0000 L BNN
F 2 "SpinningControls:E2-5" H 4000 1200 50  0001 C CNN
F 3 "" H 4000 1200 50  0001 C CNN
	1    4000 1200
	1    0    0    -1  
$EndComp
$Comp
L SpinningControls-eagle-import:CAP_THTE2-5 C11
U 1 1
P 4300 1200
AR Path="/5EF628C7" Ref="C11"  Part="1" 
AR Path="/627BD5A3/5EF628C7" Ref="C11"  Part="1" 
F 0 "C11" H 4340 1225 59  0000 L BNN
F 1 "100u" H 4340 1035 59  0000 L BNN
F 2 "SpinningControls:E2-5" H 4300 1200 50  0001 C CNN
F 3 "" H 4300 1200 50  0001 C CNN
	1    4300 1200
	1    0    0    -1  
$EndComp
$Comp
L SpinningControls-eagle-import:CAP_THTE2-5 C12
U 1 1
P 4600 1200
AR Path="/4B2F8341" Ref="C12"  Part="1" 
AR Path="/627BD5A3/4B2F8341" Ref="C12"  Part="1" 
F 0 "C12" H 4640 1225 59  0000 L BNN
F 1 "100u" H 4640 1035 59  0000 L BNN
F 2 "SpinningControls:E2-5" H 4600 1200 50  0001 C CNN
F 3 "" H 4600 1200 50  0001 C CNN
	1    4600 1200
	1    0    0    -1  
$EndComp
$Comp
L SpinningControls-eagle-import:CAP_THTE2-5 C13
U 1 1
P 4900 1200
AR Path="/63D15357" Ref="C13"  Part="1" 
AR Path="/627BD5A3/63D15357" Ref="C13"  Part="1" 
F 0 "C13" H 4940 1225 59  0000 L BNN
F 1 "100u" H 4940 1035 59  0000 L BNN
F 2 "SpinningControls:E2-5" H 4900 1200 50  0001 C CNN
F 3 "" H 4900 1200 50  0001 C CNN
	1    4900 1200
	1    0    0    -1  
$EndComp
$Comp
L SpinningControls-eagle-import:CAP_THTE2-5 C14
U 1 1
P 5200 1200
AR Path="/1FD4DD67" Ref="C14"  Part="1" 
AR Path="/627BD5A3/1FD4DD67" Ref="C14"  Part="1" 
F 0 "C14" H 5240 1225 59  0000 L BNN
F 1 "100u" H 5240 1035 59  0000 L BNN
F 2 "SpinningControls:E2-5" H 5200 1200 50  0001 C CNN
F 3 "" H 5200 1200 50  0001 C CNN
	1    5200 1200
	1    0    0    -1  
$EndComp
$Comp
L SpinningControls-eagle-import:CAP_THTE2-5 C15
U 1 1
P 5500 1200
AR Path="/CC2ADB39" Ref="C15"  Part="1" 
AR Path="/627BD5A3/CC2ADB39" Ref="C15"  Part="1" 
F 0 "C15" H 5540 1225 59  0000 L BNN
F 1 "100u" H 5540 1035 59  0000 L BNN
F 2 "SpinningControls:E2-5" H 5500 1200 50  0001 C CNN
F 3 "" H 5500 1200 50  0001 C CNN
	1    5500 1200
	1    0    0    -1  
$EndComp
$Comp
L SpinningControls-eagle-import:CAP_THTE2-5 C16
U 1 1
P 7200 1200
AR Path="/579870D9" Ref="C16"  Part="1" 
AR Path="/627BD5A3/579870D9" Ref="C16"  Part="1" 
F 0 "C16" H 7240 1225 59  0000 L BNN
F 1 "100u" H 7240 1035 59  0000 L BNN
F 2 "SpinningControls:E2-5" H 7200 1200 50  0001 C CNN
F 3 "" H 7200 1200 50  0001 C CNN
	1    7200 1200
	1    0    0    -1  
$EndComp
$Comp
L SpinningControls-eagle-import:CAP_THTE2-5 C17
U 1 1
P 7500 1200
AR Path="/4C9B286A" Ref="C17"  Part="1" 
AR Path="/627BD5A3/4C9B286A" Ref="C17"  Part="1" 
F 0 "C17" H 7540 1225 59  0000 L BNN
F 1 "100u" H 7540 1035 59  0000 L BNN
F 2 "SpinningControls:E2-5" H 7500 1200 50  0001 C CNN
F 3 "" H 7500 1200 50  0001 C CNN
	1    7500 1200
	1    0    0    -1  
$EndComp
$Comp
L SpinningControls-eagle-import:CAP_THTE2-5 C18
U 1 1
P 7800 1200
AR Path="/9725424A" Ref="C18"  Part="1" 
AR Path="/627BD5A3/9725424A" Ref="C18"  Part="1" 
F 0 "C18" H 7840 1225 59  0000 L BNN
F 1 "100u" H 7840 1035 59  0000 L BNN
F 2 "SpinningControls:E2-5" H 7800 1200 50  0001 C CNN
F 3 "" H 7800 1200 50  0001 C CNN
	1    7800 1200
	1    0    0    -1  
$EndComp
$Comp
L SpinningControls-eagle-import:CAP_THTE2-5 C19
U 1 1
P 8100 1200
AR Path="/3C7937DF" Ref="C19"  Part="1" 
AR Path="/627BD5A3/3C7937DF" Ref="C19"  Part="1" 
F 0 "C19" H 8140 1225 59  0000 L BNN
F 1 "100u" H 8140 1035 59  0000 L BNN
F 2 "SpinningControls:E2-5" H 8100 1200 50  0001 C CNN
F 3 "" H 8100 1200 50  0001 C CNN
	1    8100 1200
	1    0    0    -1  
$EndComp
$Comp
L SpinningControls-eagle-import:CAP_THTE2-5 C20
U 1 1
P 8400 1200
AR Path="/7ED47E23" Ref="C20"  Part="1" 
AR Path="/627BD5A3/7ED47E23" Ref="C20"  Part="1" 
F 0 "C20" H 8440 1225 59  0000 L BNN
F 1 "100u" H 8440 1035 59  0000 L BNN
F 2 "SpinningControls:E2-5" H 8400 1200 50  0001 C CNN
F 3 "" H 8400 1200 50  0001 C CNN
	1    8400 1200
	1    0    0    -1  
$EndComp
$Comp
L SpinningControls-eagle-import:CAP_THTE2-5 C21
U 1 1
P 8700 1200
AR Path="/22E11145" Ref="C21"  Part="1" 
AR Path="/627BD5A3/22E11145" Ref="C21"  Part="1" 
F 0 "C21" H 8740 1225 59  0000 L BNN
F 1 "100u" H 8740 1035 59  0000 L BNN
F 2 "SpinningControls:E2-5" H 8700 1200 50  0001 C CNN
F 3 "" H 8700 1200 50  0001 C CNN
	1    8700 1200
	1    0    0    -1  
$EndComp
$Comp
L SpinningControls-eagle-import:CAP_THTE2-5 C22
U 1 1
P 9000 1200
AR Path="/0FD96B86" Ref="C22"  Part="1" 
AR Path="/627BD5A3/0FD96B86" Ref="C22"  Part="1" 
F 0 "C22" H 9040 1225 59  0000 L BNN
F 1 "100u" H 9040 1035 59  0000 L BNN
F 2 "SpinningControls:E2-5" H 9000 1200 50  0001 C CNN
F 3 "" H 9000 1200 50  0001 C CNN
	1    9000 1200
	1    0    0    -1  
$EndComp
$Comp
L SpinningControls-eagle-import:CAP_THTE2-5 C23
U 1 1
P 9300 1200
AR Path="/3C2F749D" Ref="C23"  Part="1" 
AR Path="/627BD5A3/3C2F749D" Ref="C23"  Part="1" 
F 0 "C23" H 9340 1225 59  0000 L BNN
F 1 "100u" H 9340 1035 59  0000 L BNN
F 2 "SpinningControls:E2-5" H 9300 1200 50  0001 C CNN
F 3 "" H 9300 1200 50  0001 C CNN
	1    9300 1200
	1    0    0    -1  
$EndComp
$Comp
L SpinningControls-eagle-import:CAP_THTE2-5 C24
U 1 1
P 9600 1200
AR Path="/D8D7E07D" Ref="C24"  Part="1" 
AR Path="/627BD5A3/D8D7E07D" Ref="C24"  Part="1" 
F 0 "C24" H 9640 1225 59  0000 L BNN
F 1 "100u" H 9640 1035 59  0000 L BNN
F 2 "SpinningControls:E2-5" H 9600 1200 50  0001 C CNN
F 3 "" H 9600 1200 50  0001 C CNN
	1    9600 1200
	1    0    0    -1  
$EndComp
$Comp
L SpinningControls-eagle-import:CAP_THTE2-5 C25
U 1 1
P 9900 1200
AR Path="/F0D83A1B" Ref="C25"  Part="1" 
AR Path="/627BD5A3/F0D83A1B" Ref="C25"  Part="1" 
F 0 "C25" H 9940 1225 59  0000 L BNN
F 1 "100u" H 9940 1035 59  0000 L BNN
F 2 "SpinningControls:E2-5" H 9900 1200 50  0001 C CNN
F 3 "" H 9900 1200 50  0001 C CNN
	1    9900 1200
	1    0    0    -1  
$EndComp
$Comp
L SpinningControls-eagle-import:CAP_THTE2-5 C26
U 1 1
P 10200 1200
AR Path="/A12EC429" Ref="C26"  Part="1" 
AR Path="/627BD5A3/A12EC429" Ref="C26"  Part="1" 
F 0 "C26" H 10240 1225 59  0000 L BNN
F 1 "100u" H 10240 1035 59  0000 L BNN
F 2 "SpinningControls:E2-5" H 10200 1200 50  0001 C CNN
F 3 "" H 10200 1200 50  0001 C CNN
	1    10200 1200
	1    0    0    -1  
$EndComp
$Comp
L SpinningControls-eagle-import:CAP_THTE2-5 C27
U 1 1
P 10500 1200
AR Path="/66D53434" Ref="C27"  Part="1" 
AR Path="/627BD5A3/66D53434" Ref="C27"  Part="1" 
F 0 "C27" H 10540 1225 59  0000 L BNN
F 1 "100u" H 10540 1035 59  0000 L BNN
F 2 "SpinningControls:E2-5" H 10500 1200 50  0001 C CNN
F 3 "" H 10500 1200 50  0001 C CNN
	1    10500 1200
	1    0    0    -1  
$EndComp
Text Notes 1000 1000 0    127  ~ 0
LED Matrix Connections
Wire Notes Line
	700  7900 700  700 
Wire Notes Line
	700  700  12000 700 
Wire Notes Line
	12000 700  12000 7900
Wire Notes Line
	12000 7900 700  7900
$EndSCHEMATC
